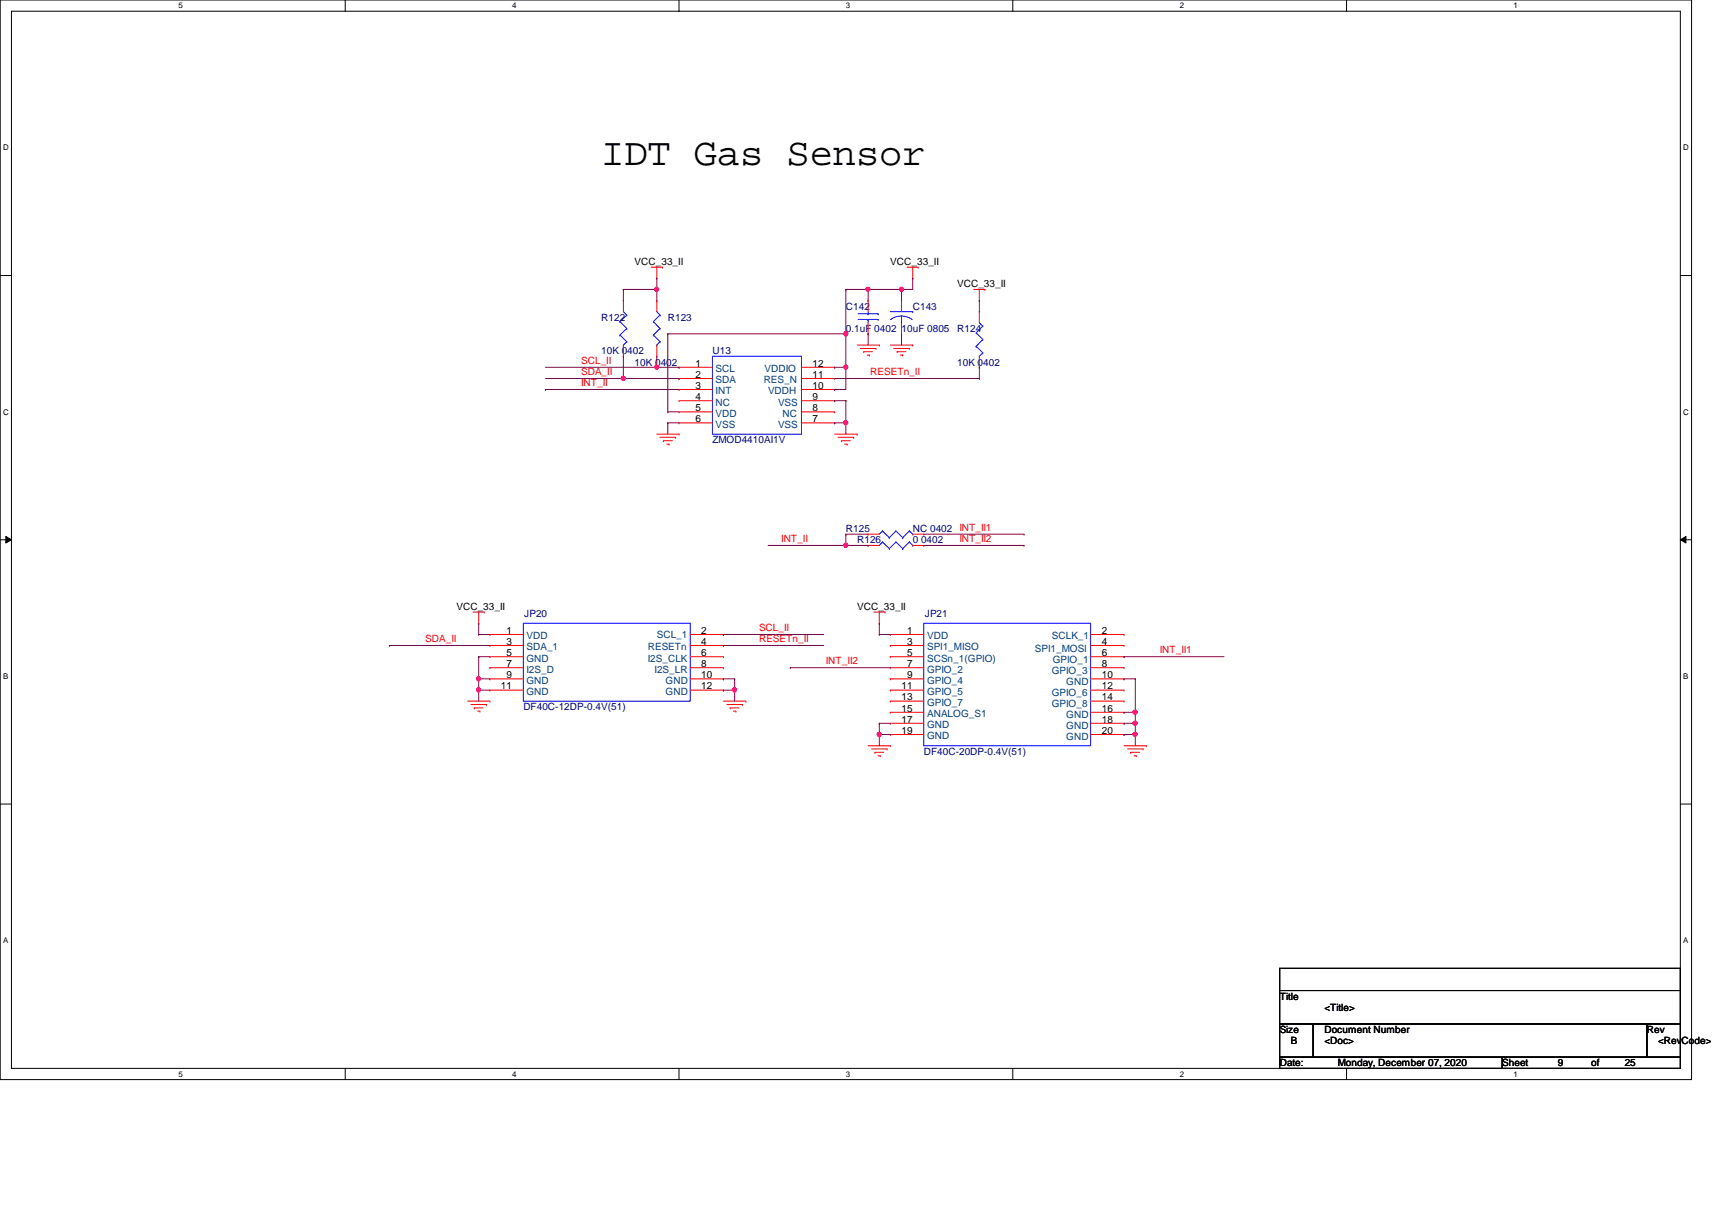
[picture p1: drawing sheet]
# OrCAD Capture schematic 32 IDT_ZMOD4410_SENSOR.DSN
size B

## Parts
C142  0.1uF 0402  [C0402]
C143  10uF 0805  [C0805]
JP20  DF40C-12DP-0.4V(51)  [CON-DF40C-12DP-0.4V]
JP21  DF40C-20DP-0.4V(51)  [CON-DF40C-20DP-0.4V]
R122  10K 0402  [R0402]
R123  10K 0402  [R0402]
R124  10K 0402  [R0402]
R125  NC 0402  [R0402]
R126  0 0402  [R0402]
U13  ZMOD4410AI1V  [U-ZMOD4410]

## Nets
GND_02: C142.2 C143.2 JP20.5(GND) JP20.9(GND) JP20.10(GND) JP20.11(GND) JP20.12(GND) JP21.10(GND) JP21.16(GND) JP21.17(GND) JP21.18(GND) JP21.19(GND) JP21.20(GND) U13.6(VSS) U13.7(VSS) U13.9(VSS)
VCC_33_II: C142.1 C143.1 JP20.1(VDD) JP21.1(VDD) R122.1 R123.1 R124.1 U13.5(VDD) U13.10(VDDH) U13.12(VDDIO)
INT_II: R125.1 R126.1 U13.3(INT)
INT_II1: JP21.6(GPIO_1) R125.2
INT_II2: JP21.7(GPIO_2) R126.2
RESETn_II: JP20.4(RESETn) R124.2 U13.11(RES_N)
SCL_II: JP20.2(SCL_1) R123.2 U13.1(SCL)
SDA_II: JP20.3(SDA_1) R122.2 U13.2(SDA)

Not connected (* = marked no-connect by the designer): JP20 6(I2S_CLK) 7(I2S_D) 8(I2S_LR); JP21 2(SCLK_1) 3(SPI1_MISO) 4(SPI1_MOSI) 5(SCSn_1(GPIO)) 8(GPIO_3) 9(GPIO_4) 11(GPIO_5) 12(GPIO_6) 13(GPIO_7) 14(GPIO_8) 15(ANALOG_S1); U13 4(NC) 8(NC)

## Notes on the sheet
- IDT Gas Sensor
